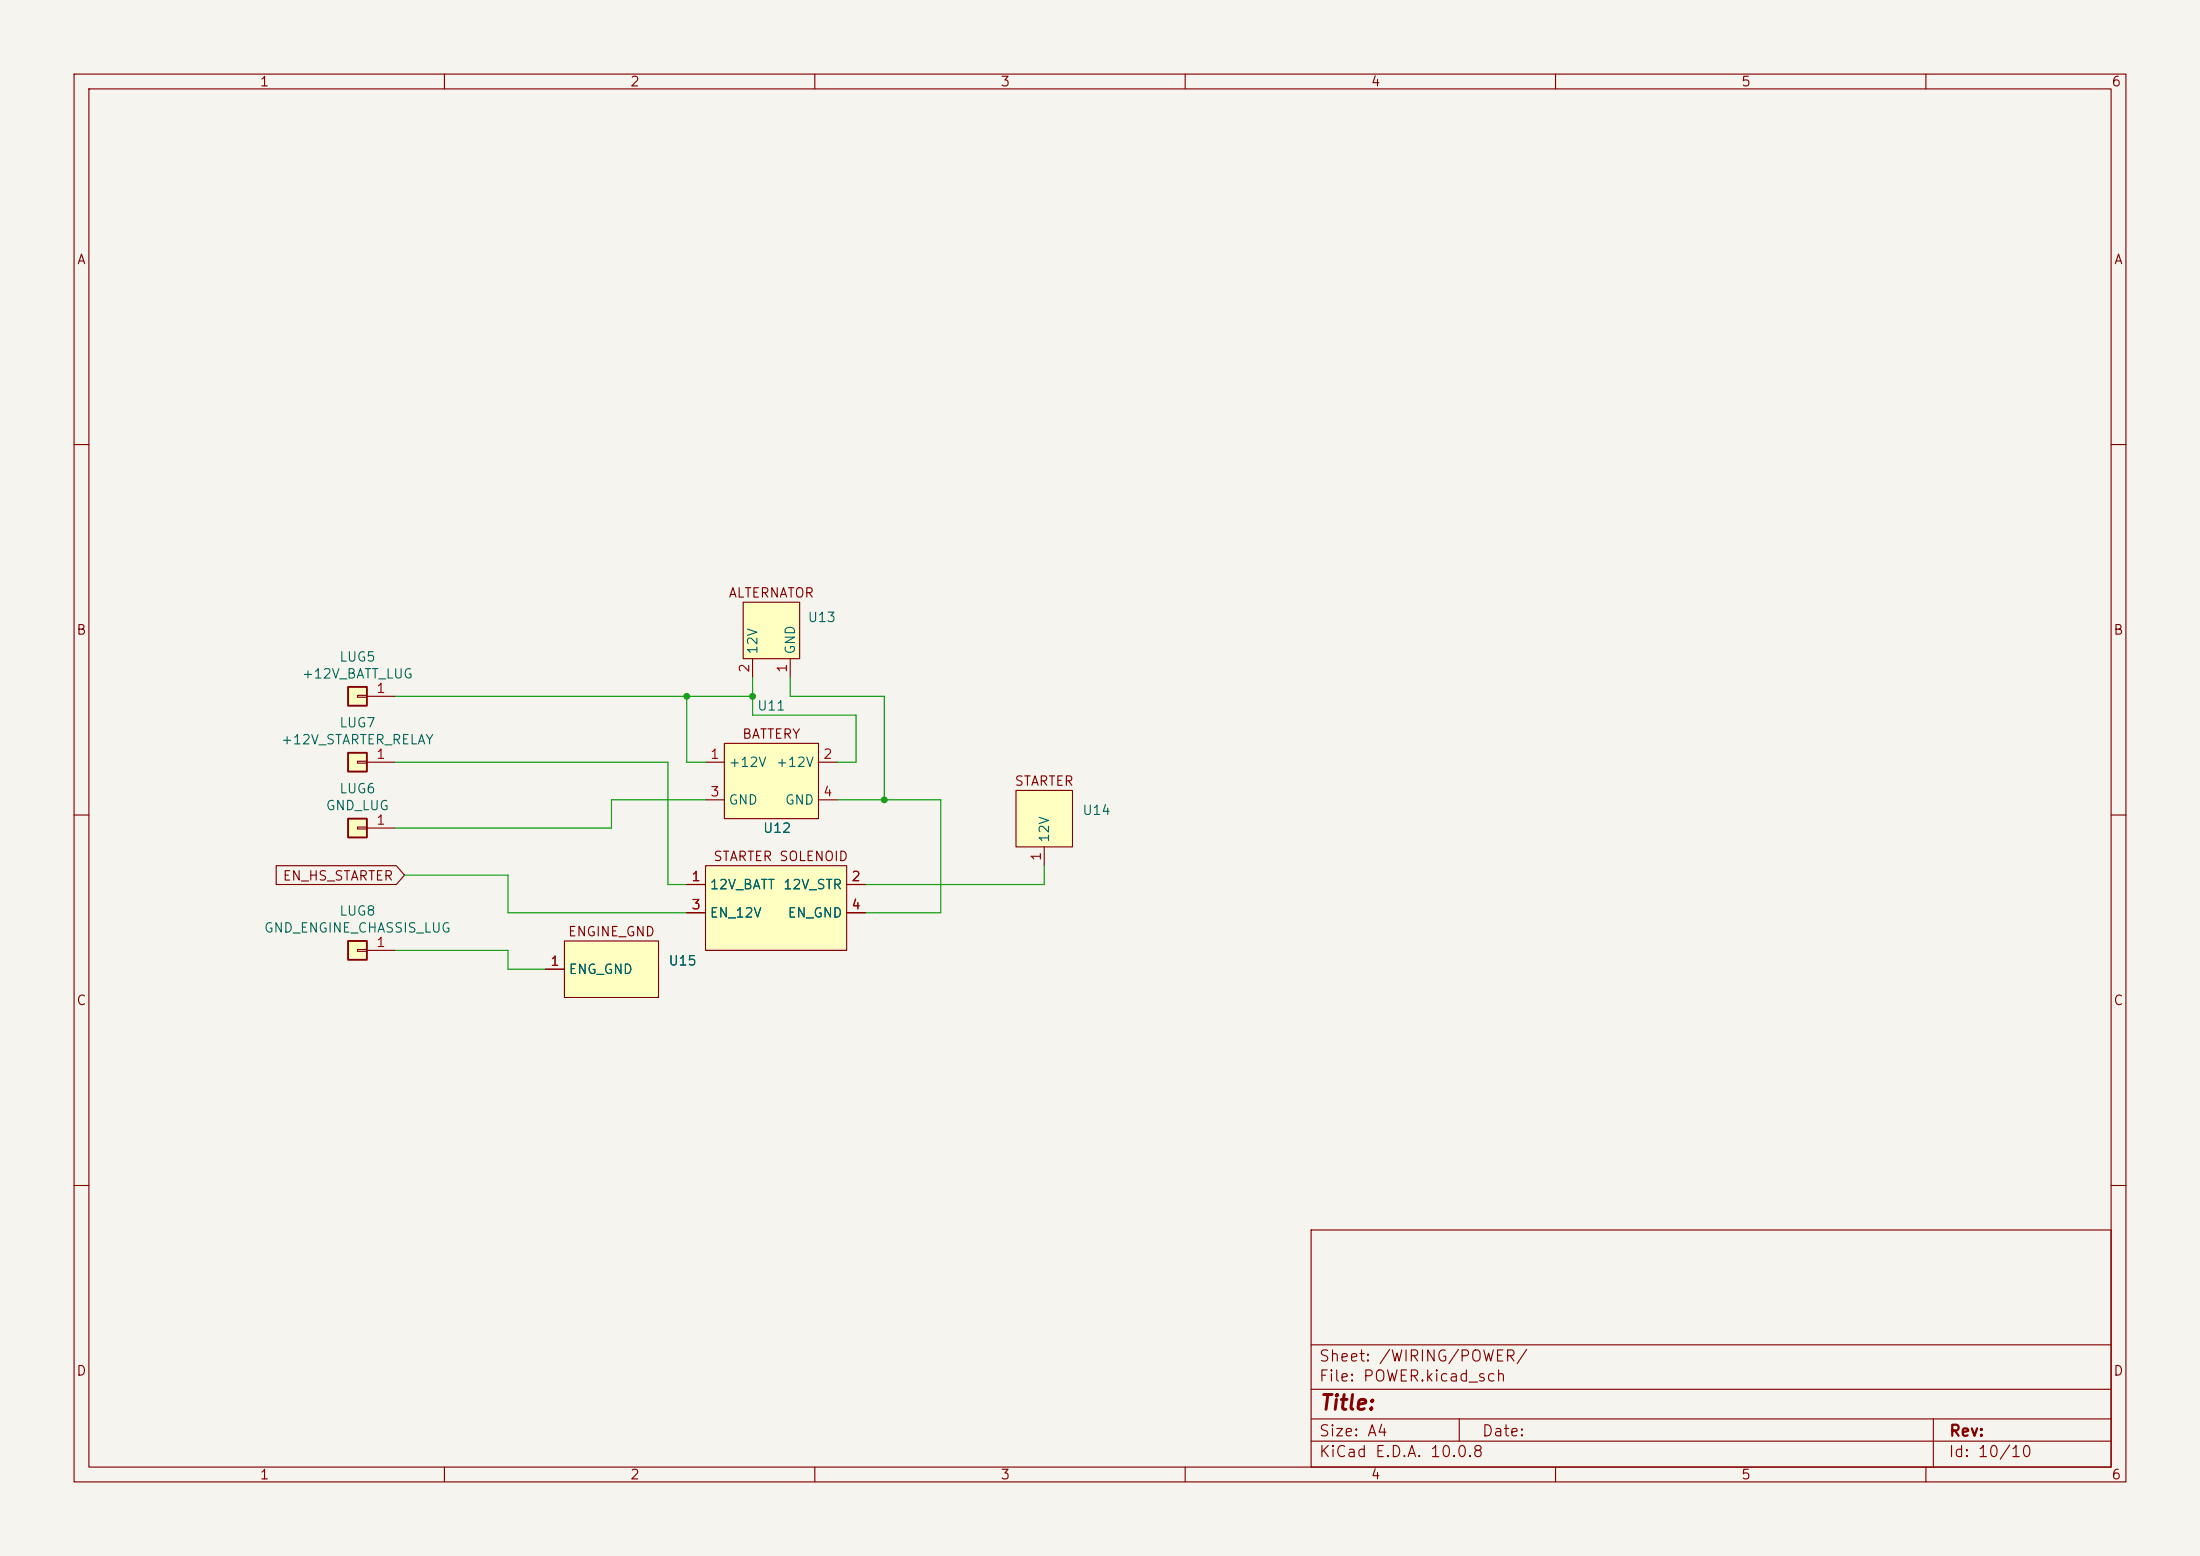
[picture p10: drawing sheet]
(kicad_sch
 (version 20260306)
 (generator "eeschema")
 (generator_version "10.0")
 (paper "A4")
 (lib_symbols
  (symbol "Connector_Generic:Conn_01x01"
   (pin_names
    (offset 1.016) (hide yes)) (exclude_from_sim no) (in_bom yes) (on_board yes)
   (in_pos_files yes)
   (duplicate_pin_numbers_are_jumpers no)
   (property "Reference" "J" (at 0 2.54 0) (show_name no) (do_not_autoplace no) (effects (font (size 1.27 1.27))))
   (property "Value" "Conn_01x01" (at 0 -2.54 0) (show_name no) (do_not_autoplace no) (effects (font (size 1.27 1.27))))
   (property "Footprint" "" (at 0 0 0) (show_name no) (do_not_autoplace no) (hide yes) (effects (font (size 1.27 1.27))))
   (property "Datasheet" "" (at 0 0 0) (show_name no) (do_not_autoplace no) (hide yes) (effects (font (size 1.27 1.27))))
   (property "Description" "Generic connector, single row, 01x01, script generated (kicad-library-utils/schlib/autogen/connector/)" (at 0 0 0) (show_name no) (do_not_autoplace no) (hide yes) (effects (font (size 1.27 1.27))))
   (symbol "Conn_01x01_1_1"
    (rectangle (start -1.27 1.27) (end 1.27 -1.27) (stroke (width 0.254) (type default)) (fill (type background)))
    (rectangle (start -1.27 0.127) (end 0 -0.127) (stroke (width 0.1524) (type default)) (fill (type none)))
    (pin passive line (at -5.08 0 0) (length 3.81) (name "Pin_1" (effects (font (size 1.27 1.27)))) (number "1" (effects (font (size 1.27 1.27))))))
   (embedded_fonts no))
  (symbol "EasyEDA:ALTERNATOR" (exclude_from_sim no) (in_bom yes) (on_board yes)
   (in_pos_files yes)
   (duplicate_pin_numbers_are_jumpers no)
   (property "Reference" "U13" (at 7.62 -1.3941 0) (show_name no) (do_not_autoplace no) (effects (font (size 1.27 1.27)) (justify left)))
   (property "Value" "" (at 0 0 0) (show_name no) (do_not_autoplace no) (effects (font (size 1.27 1.27))))
   (property "Footprint" "" (at 0 0 0) (show_name no) (do_not_autoplace no) (hide yes) (effects (font (size 1.27 1.27))))
   (property "Datasheet" "" (at 0 0 0) (show_name no) (do_not_autoplace no) (hide yes) (effects (font (size 1.27 1.27))))
   (property "Description" "" (at 0 0 0) (show_name no) (do_not_autoplace no) (hide yes) (effects (font (size 1.27 1.27))))
   (symbol "ALTERNATOR_1_1"
    (rectangle (start -3.81 1.27) (end 3.81 -6.35) (stroke (width 0) (type solid)) (fill (type background)))
    (text "ALTERNATOR\n" (at 0 2.54 0) (effects (font (size 1.27 1.27))))
    (pin input line (at 2.54 -8.89 90) (length 2.54) (name "GND" (effects (font (size 1.27 1.27)))) (number "1" (effects (font (size 1.27 1.27)))))
    (pin input line (at -2.54 -8.89 90) (length 2.54) (name "12V" (effects (font (size 1.27 1.27)))) (number "2" (effects (font (size 1.27 1.27))))))
   (embedded_fonts no))
  (symbol "EasyEDA:BATTERY" (exclude_from_sim no) (in_bom yes) (on_board yes)
   (in_pos_files yes)
   (duplicate_pin_numbers_are_jumpers no)
   (property "Reference" "U" (at -0.254 8.382 0) (show_name no) (do_not_autoplace no) (effects (font (size 1.27 1.27))))
   (property "Value" "" (at 0 0 0) (show_name no) (do_not_autoplace no) (effects (font (size 1.27 1.27))))
   (property "Footprint" "" (at 0 0 0) (show_name no) (do_not_autoplace no) (hide yes) (effects (font (size 1.27 1.27))))
   (property "Datasheet" "" (at 0 0 0) (show_name no) (do_not_autoplace no) (hide yes) (effects (font (size 1.27 1.27))))
   (property "Description" "" (at 0 0 0) (show_name no) (do_not_autoplace no) (hide yes) (effects (font (size 1.27 1.27))))
   (symbol "BATTERY_1_1"
    (rectangle (start -6.35 5.08) (end 6.35 -5.08) (stroke (width 0) (type solid)) (fill (type background)))
    (text "BATTERY\n" (at 0 6.35 0) (effects (font (size 1.27 1.27))))
    (pin input line (at -8.89 2.54 0) (length 2.54) (name "+12V" (effects (font (size 1.27 1.27)))) (number "1" (effects (font (size 1.27 1.27)))))
    (pin input line (at 8.89 2.54 180) (length 2.54) (name "+12V" (effects (font (size 1.27 1.27)))) (number "2" (effects (font (size 1.27 1.27)))))
    (pin input line (at -8.89 -2.54 0) (length 2.54) (name "GND" (effects (font (size 1.27 1.27)))) (number "3" (effects (font (size 1.27 1.27)))))
    (pin input line (at 8.89 -2.54 180) (length 2.54) (name "GND" (effects (font (size 1.27 1.27)))) (number "4" (effects (font (size 1.27 1.27))))))
   (embedded_fonts no))
  (symbol "EasyEDA:ENGINE_GND" (exclude_from_sim no) (in_bom yes) (on_board yes)
   (in_pos_files yes)
   (duplicate_pin_numbers_are_jumpers no)
   (property "Reference" "U" (at -0.254 4.572 0) (show_name no) (do_not_autoplace no) (effects (font (size 1.27 1.27))))
   (property "Value" "" (at 0 0 0) (show_name no) (do_not_autoplace no) (effects (font (size 1.27 1.27))))
   (property "Footprint" "" (at 0 0 0) (show_name no) (do_not_autoplace no) (hide yes) (effects (font (size 1.27 1.27))))
   (property "Datasheet" "" (at 0 0 0) (show_name no) (do_not_autoplace no) (hide yes) (effects (font (size 1.27 1.27))))
   (property "Description" "" (at 0 0 0) (show_name no) (do_not_autoplace no) (hide yes) (effects (font (size 1.27 1.27))))
   (symbol "ENGINE_GND_1_1"
    (rectangle (start -6.35 1.27) (end 6.35 -6.35) (stroke (width 0) (type solid)) (fill (type background)))
    (text "ENGINE_GND\n" (at 0 2.54 0) (effects (font (size 1.27 1.27))))
    (pin input line (at -8.89 -2.54 0) (length 2.54) (name "ENG_GND" (effects (font (size 1.27 1.27)))) (number "1" (effects (font (size 1.27 1.27))))))
   (embedded_fonts no))
  (symbol "EasyEDA:STARTER" (exclude_from_sim no) (in_bom yes) (on_board yes)
   (in_pos_files yes)
   (duplicate_pin_numbers_are_jumpers no)
   (property "Reference" "U" (at -0.254 4.572 0) (show_name no) (do_not_autoplace no) (effects (font (size 1.27 1.27))))
   (property "Value" "" (at 0 0 0) (show_name no) (do_not_autoplace no) (effects (font (size 1.27 1.27))))
   (property "Footprint" "" (at 0 0 0) (show_name no) (do_not_autoplace no) (hide yes) (effects (font (size 1.27 1.27))))
   (property "Datasheet" "" (at 0 0 0) (show_name no) (do_not_autoplace no) (hide yes) (effects (font (size 1.27 1.27))))
   (property "Description" "" (at 0 0 0) (show_name no) (do_not_autoplace no) (hide yes) (effects (font (size 1.27 1.27))))
   (symbol "STARTER_1_1"
    (rectangle (start -3.81 1.27) (end 3.81 -6.35) (stroke (width 0) (type solid)) (fill (type background)))
    (text "STARTER" (at 0 2.54 0) (effects (font (size 1.27 1.27))))
    (pin input line (at 0 -8.89 90) (length 2.54) (name "12V" (effects (font (size 1.27 1.27)))) (number "1" (effects (font (size 1.27 1.27))))))
   (embedded_fonts no))
  (symbol "EasyEDA:STARTER SOLENOID" (exclude_from_sim no) (in_bom yes) (on_board yes)
   (in_pos_files yes)
   (duplicate_pin_numbers_are_jumpers no)
   (property "Reference" "U12" (at -0.4887 10.16 0) (show_name no) (do_not_autoplace no) (effects (font (size 1.27 1.27))))
   (property "Value" "" (at 0 0 0) (show_name no) (do_not_autoplace no) (effects (font (size 1.27 1.27))))
   (property "Footprint" "Package_TO_SOT_SMD:SOT-23-5" (at 0 0 0) (show_name no) (do_not_autoplace no) (hide yes) (effects (font (size 1.27 1.27))))
   (property "Datasheet" "" (at 0 0 0) (show_name no) (do_not_autoplace no) (hide yes) (effects (font (size 1.27 1.27))))
   (property "Description" "" (at 0 0 0) (show_name no) (do_not_autoplace no) (hide yes) (effects (font (size 1.27 1.27))))
   (symbol "STARTER SOLENOID_1_1"
    (rectangle (start -10.16 5.08) (end 8.89 -6.35) (stroke (width 0) (type solid)) (fill (type background)))
    (text "STARTER SOLENOID\n" (at 0 6.35 0) (effects (font (size 1.27 1.27))))
    (pin input line (at -12.7 2.54 0) (length 2.54) (name "12V_BATT" (effects (font (size 1.27 1.27)))) (number "1" (effects (font (size 1.27 1.27)))))
    (pin output line (at 11.43 2.54 180) (length 2.54) (name "12V_STR" (effects (font (size 1.27 1.27)))) (number "2" (effects (font (size 1.27 1.27)))))
    (pin input line (at -12.7 -1.27 0) (length 2.54) (name "EN_12V" (effects (font (size 1.27 1.27)))) (number "3" (effects (font (size 1.27 1.27)))))
    (pin output line (at 11.43 -1.27 180) (length 2.54) (name "EN_GND" (effects (font (size 1.27 1.27)))) (number "4" (effects (font (size 1.27 1.27))))))
   (embedded_fonts no)))
 (junction
  (at 101.6 93.98)
  (diameter 0)
  (color 0 0 0 0))
 (junction
  (at 92.71 93.98)
  (diameter 0)
  (color 0 0 0 0))
 (junction
  (at 119.38 107.95)
  (diameter 0)
  (color 0 0 0 0))
 (wire
  (pts (xy 116.84 119.38) (xy 140.97 119.38))
  (stroke (width 0) (type default)))
 (wire
  (pts (xy 68.58 128.27) (xy 68.58 130.81))
  (stroke (width 0) (type default)))
 (wire
  (pts (xy 54.61 118.11) (xy 68.58 118.11))
  (stroke (width 0) (type default)))
 (wire
  (pts (xy 90.17 102.87) (xy 90.17 119.38))
  (stroke (width 0) (type default)))
 (wire
  (pts (xy 101.6 91.44) (xy 101.6 93.98))
  (stroke (width 0) (type default)))
 (wire
  (pts (xy 140.97 116.84) (xy 140.97 119.38))
  (stroke (width 0) (type default)))
 (wire
  (pts (xy 113.03 102.87) (xy 115.57 102.87))
  (stroke (width 0) (type default)))
 (wire
  (pts (xy 82.55 111.76) (xy 82.55 107.95))
  (stroke (width 0) (type default)))
 (wire
  (pts (xy 119.38 93.98) (xy 119.38 107.95))
  (stroke (width 0) (type default)))
 (wire
  (pts (xy 82.55 111.76) (xy 53.34 111.76))
  (stroke (width 0) (type default)))
 (wire
  (pts (xy 127 123.19) (xy 127 107.95))
  (stroke (width 0) (type default)))
 (wire
  (pts (xy 68.58 123.19) (xy 92.71 123.19))
  (stroke (width 0) (type default)))
 (wire
  (pts (xy 92.71 93.98) (xy 92.71 102.87))
  (stroke (width 0) (type default)))
 (wire
  (pts (xy 101.6 93.98) (xy 53.34 93.98))
  (stroke (width 0) (type default)))
 (wire
  (pts (xy 127 107.95) (xy 119.38 107.95))
  (stroke (width 0) (type default)))
 (wire
  (pts (xy 119.38 107.95) (xy 113.03 107.95))
  (stroke (width 0) (type default)))
 (wire
  (pts (xy 116.84 123.19) (xy 127 123.19))
  (stroke (width 0) (type default)))
 (wire
  (pts (xy 53.34 128.27) (xy 68.58 128.27))
  (stroke (width 0) (type default)))
 (wire
  (pts (xy 53.34 102.87) (xy 90.17 102.87))
  (stroke (width 0) (type default)))
 (wire
  (pts (xy 92.71 102.87) (xy 95.25 102.87))
  (stroke (width 0) (type default)))
 (wire
  (pts (xy 82.55 107.95) (xy 95.25 107.95))
  (stroke (width 0) (type default)))
 (wire
  (pts (xy 106.68 93.98) (xy 106.68 91.44))
  (stroke (width 0) (type default)))
 (wire
  (pts (xy 106.68 93.98) (xy 119.38 93.98))
  (stroke (width 0) (type default)))
 (wire
  (pts (xy 115.57 102.87) (xy 115.57 96.52))
  (stroke (width 0) (type default)))
 (wire
  (pts (xy 68.58 130.81) (xy 73.66 130.81))
  (stroke (width 0) (type default)))
 (wire
  (pts (xy 68.58 118.11) (xy 68.58 123.19))
  (stroke (width 0) (type default)))
 (wire
  (pts (xy 101.6 96.52) (xy 101.6 93.98))
  (stroke (width 0) (type default)))
 (wire
  (pts (xy 90.17 119.38) (xy 92.71 119.38))
  (stroke (width 0) (type default)))
 (wire
  (pts (xy 115.57 96.52) (xy 101.6 96.52))
  (stroke (width 0) (type default)))
 (global_label "EN_HS_STARTER"
  (shape input)
  (at 54.61 118.11 180)
  (fields_autoplaced yes)
  (effects (font (size 1.27 1.27)) (justify right))
  (property "Intersheetrefs" "${INTERSHEET_REFS}" (at 36.7478 118.11 0) (hide yes) (show_name no) (do_not_autoplace no) (effects (font (size 1.27 1.27)) (justify right))))
 (symbol
  (lib_id "Connector_Generic:Conn_01x01")
  (at 48.26 102.87 180)
  (unit 1)
  (body_style 1)
  (exclude_from_sim no)
  (in_bom yes)
  (on_board yes)
  (in_pos_files yes)
  (dnp no)
  (property "Reference" "LUG7" (at 48.26 97.536 0) (show_name no) (do_not_autoplace no) (effects (font (size 1.27 1.27))))
  (property "Value" "+12V_STARTER_RELAY" (at 48.26 99.822 0) (show_name no) (do_not_autoplace no) (effects (font (size 1.27 1.27))))
  (property "Footprint" "EasyEDA:1_4_Lug" (at 48.26 102.87 0) (hide yes) (show_name no) (do_not_autoplace no) (effects (font (size 1.27 1.27))))
  (property "Datasheet" "" (at 48.26 102.87 0) (hide yes) (show_name no) (do_not_autoplace no) (effects (font (size 1.27 1.27))))
  (property "Description" "Generic connector, single row, 01x01, script generated (kicad-library-utils/schlib/autogen/connector/)" (at 48.26 102.87 0) (hide yes) (show_name no) (do_not_autoplace no) (effects (font (size 1.27 1.27))))
  (pin "1"))
 (symbol
  (lib_id "EasyEDA:STARTER SOLENOID")
  (at 105.41 121.92 0)
  (unit 1)
  (body_style 1)
  (exclude_from_sim no)
  (in_bom yes)
  (on_board yes)
  (in_pos_files yes)
  (dnp no)
  (fields_autoplaced yes)
  (property "Reference" "U12" (at 104.9213 111.76 0) (show_name no) (do_not_autoplace no) (effects (font (size 1.27 1.27))))
  (property "Value" "" (at 105.41 121.92 0) (show_name no) (do_not_autoplace no) (effects (font (size 1.27 1.27))))
  (property "Footprint" "Package_TO_SOT_SMD:SOT-23-5" (at 105.41 121.92 0) (hide yes) (show_name no) (do_not_autoplace no) (effects (font (size 1.27 1.27))))
  (property "Datasheet" "" (at 105.41 121.92 0) (hide yes) (show_name no) (do_not_autoplace no) (effects (font (size 1.27 1.27))))
  (property "Description" "" (at 105.41 121.92 0) (hide yes) (show_name no) (do_not_autoplace no) (effects (font (size 1.27 1.27))))
  (pin "4")
  (pin "3")
  (pin "1")
  (pin "2"))
 (symbol
  (lib_id "EasyEDA:BATTERY")
  (at 104.14 105.41 0)
  (unit 1)
  (body_style 1)
  (exclude_from_sim no)
  (in_bom yes)
  (on_board yes)
  (in_pos_files yes)
  (dnp no)
  (fields_autoplaced yes)
  (property "Reference" "U11" (at 104.14 95.25 0) (show_name no) (do_not_autoplace no) (effects (font (size 1.27 1.27))))
  (property "Value" "" (at 104.14 105.41 0) (show_name no) (do_not_autoplace no) (effects (font (size 1.27 1.27))))
  (property "Footprint" "Package_SON:Texas_DRC0010J_ThermalVias" (at 104.14 105.41 0) (hide yes) (show_name no) (do_not_autoplace no) (effects (font (size 1.27 1.27))))
  (property "Datasheet" "" (at 104.14 105.41 0) (hide yes) (show_name no) (do_not_autoplace no) (effects (font (size 1.27 1.27))))
  (property "Description" "" (at 104.14 105.41 0) (hide yes) (show_name no) (do_not_autoplace no) (effects (font (size 1.27 1.27))))
  (pin "4")
  (pin "2")
  (pin "3")
  (pin "1"))
 (symbol
  (lib_id "Connector_Generic:Conn_01x01")
  (at 48.26 93.98 180)
  (unit 1)
  (body_style 1)
  (exclude_from_sim no)
  (in_bom yes)
  (on_board yes)
  (in_pos_files yes)
  (dnp no)
  (property "Reference" "LUG5" (at 48.26 88.646 0) (show_name no) (do_not_autoplace no) (effects (font (size 1.27 1.27))))
  (property "Value" "+12V_BATT_LUG" (at 48.26 90.932 0) (show_name no) (do_not_autoplace no) (effects (font (size 1.27 1.27))))
  (property "Footprint" "EasyEDA:1_4_Lug" (at 48.26 93.98 0) (hide yes) (show_name no) (do_not_autoplace no) (effects (font (size 1.27 1.27))))
  (property "Datasheet" "" (at 48.26 93.98 0) (hide yes) (show_name no) (do_not_autoplace no) (effects (font (size 1.27 1.27))))
  (property "Description" "Generic connector, single row, 01x01, script generated (kicad-library-utils/schlib/autogen/connector/)" (at 48.26 93.98 0) (hide yes) (show_name no) (do_not_autoplace no) (effects (font (size 1.27 1.27))))
  (pin "1"))
 (symbol
  (lib_id "Connector_Generic:Conn_01x01")
  (at 48.26 111.76 180)
  (unit 1)
  (body_style 1)
  (exclude_from_sim no)
  (in_bom yes)
  (on_board yes)
  (in_pos_files yes)
  (dnp no)
  (property "Reference" "LUG6" (at 48.26 106.426 0) (show_name no) (do_not_autoplace no) (effects (font (size 1.27 1.27))))
  (property "Value" "GND_LUG" (at 48.26 108.712 0) (show_name no) (do_not_autoplace no) (effects (font (size 1.27 1.27))))
  (property "Footprint" "EasyEDA:1_4_Lug" (at 48.26 111.76 0) (hide yes) (show_name no) (do_not_autoplace no) (effects (font (size 1.27 1.27))))
  (property "Datasheet" "" (at 48.26 111.76 0) (hide yes) (show_name no) (do_not_autoplace no) (effects (font (size 1.27 1.27))))
  (property "Description" "Generic connector, single row, 01x01, script generated (kicad-library-utils/schlib/autogen/connector/)" (at 48.26 111.76 0) (hide yes) (show_name no) (do_not_autoplace no) (effects (font (size 1.27 1.27))))
  (pin "1"))
 (symbol
  (lib_id "EasyEDA:ALTERNATOR")
  (at 104.14 82.55 0)
  (unit 1)
  (body_style 1)
  (exclude_from_sim no)
  (in_bom yes)
  (on_board yes)
  (in_pos_files yes)
  (dnp no)
  (property "Reference" "U13" (at 108.966 83.312 0) (show_name no) (do_not_autoplace no) (effects (font (size 1.27 1.27)) (justify left)))
  (property "Value" "" (at 104.14 82.55 0) (show_name no) (do_not_autoplace no) (effects (font (size 1.27 1.27))))
  (property "Footprint" "" (at 104.14 82.55 0) (hide yes) (show_name no) (do_not_autoplace no) (effects (font (size 1.27 1.27))))
  (property "Datasheet" "" (at 104.14 82.55 0) (hide yes) (show_name no) (do_not_autoplace no) (effects (font (size 1.27 1.27))))
  (property "Description" "" (at 104.14 82.55 0) (hide yes) (show_name no) (do_not_autoplace no) (effects (font (size 1.27 1.27))))
  (pin "1")
  (pin "2"))
 (symbol
  (lib_id "EasyEDA:STARTER")
  (at 140.97 107.95 0)
  (unit 1)
  (body_style 1)
  (exclude_from_sim no)
  (in_bom yes)
  (on_board yes)
  (in_pos_files yes)
  (dnp no)
  (fields_autoplaced yes)
  (property "Reference" "U14" (at 146.05 109.3441 0) (show_name no) (do_not_autoplace no) (effects (font (size 1.27 1.27)) (justify left)))
  (property "Value" "" (at 140.97 107.95 0) (show_name no) (do_not_autoplace no) (effects (font (size 1.27 1.27))))
  (property "Footprint" "" (at 140.97 107.95 0) (hide yes) (show_name no) (do_not_autoplace no) (effects (font (size 1.27 1.27))))
  (property "Datasheet" "" (at 140.97 107.95 0) (hide yes) (show_name no) (do_not_autoplace no) (effects (font (size 1.27 1.27))))
  (property "Description" "" (at 140.97 107.95 0) (hide yes) (show_name no) (do_not_autoplace no) (effects (font (size 1.27 1.27))))
  (pin "1"))
 (symbol
  (lib_id "Connector_Generic:Conn_01x01")
  (at 48.26 128.27 180)
  (unit 1)
  (body_style 1)
  (exclude_from_sim no)
  (in_bom yes)
  (on_board yes)
  (in_pos_files yes)
  (dnp no)
  (property "Reference" "LUG8" (at 48.26 122.936 0) (show_name no) (do_not_autoplace no) (effects (font (size 1.27 1.27))))
  (property "Value" "GND_ENGINE_CHASSIS_LUG" (at 48.26 125.222 0) (show_name no) (do_not_autoplace no) (effects (font (size 1.27 1.27))))
  (property "Footprint" "EasyEDA:1_4_Lug" (at 48.26 128.27 0) (hide yes) (show_name no) (do_not_autoplace no) (effects (font (size 1.27 1.27))))
  (property "Datasheet" "" (at 48.26 128.27 0) (hide yes) (show_name no) (do_not_autoplace no) (effects (font (size 1.27 1.27))))
  (property "Description" "Generic connector, single row, 01x01, script generated (kicad-library-utils/schlib/autogen/connector/)" (at 48.26 128.27 0) (hide yes) (show_name no) (do_not_autoplace no) (effects (font (size 1.27 1.27))))
  (pin "1"))
 (symbol
  (lib_id "EasyEDA:ENGINE_GND")
  (at 82.55 128.27 0)
  (unit 1)
  (body_style 1)
  (exclude_from_sim no)
  (in_bom yes)
  (on_board yes)
  (in_pos_files yes)
  (dnp no)
  (fields_autoplaced yes)
  (property "Reference" "U15" (at 90.17 129.6641 0) (show_name no) (do_not_autoplace no) (effects (font (size 1.27 1.27)) (justify left)))
  (property "Value" "" (at 82.55 128.27 0) (show_name no) (do_not_autoplace no) (effects (font (size 1.27 1.27))))
  (property "Footprint" "Package_QFP:LQFP-100_14x14mm_P0.5mm" (at 82.55 128.27 0) (hide yes) (show_name no) (do_not_autoplace no) (effects (font (size 1.27 1.27))))
  (property "Datasheet" "" (at 82.55 128.27 0) (hide yes) (show_name no) (do_not_autoplace no) (effects (font (size 1.27 1.27))))
  (property "Description" "" (at 82.55 128.27 0) (hide yes) (show_name no) (do_not_autoplace no) (effects (font (size 1.27 1.27))))
  (pin "1")))
